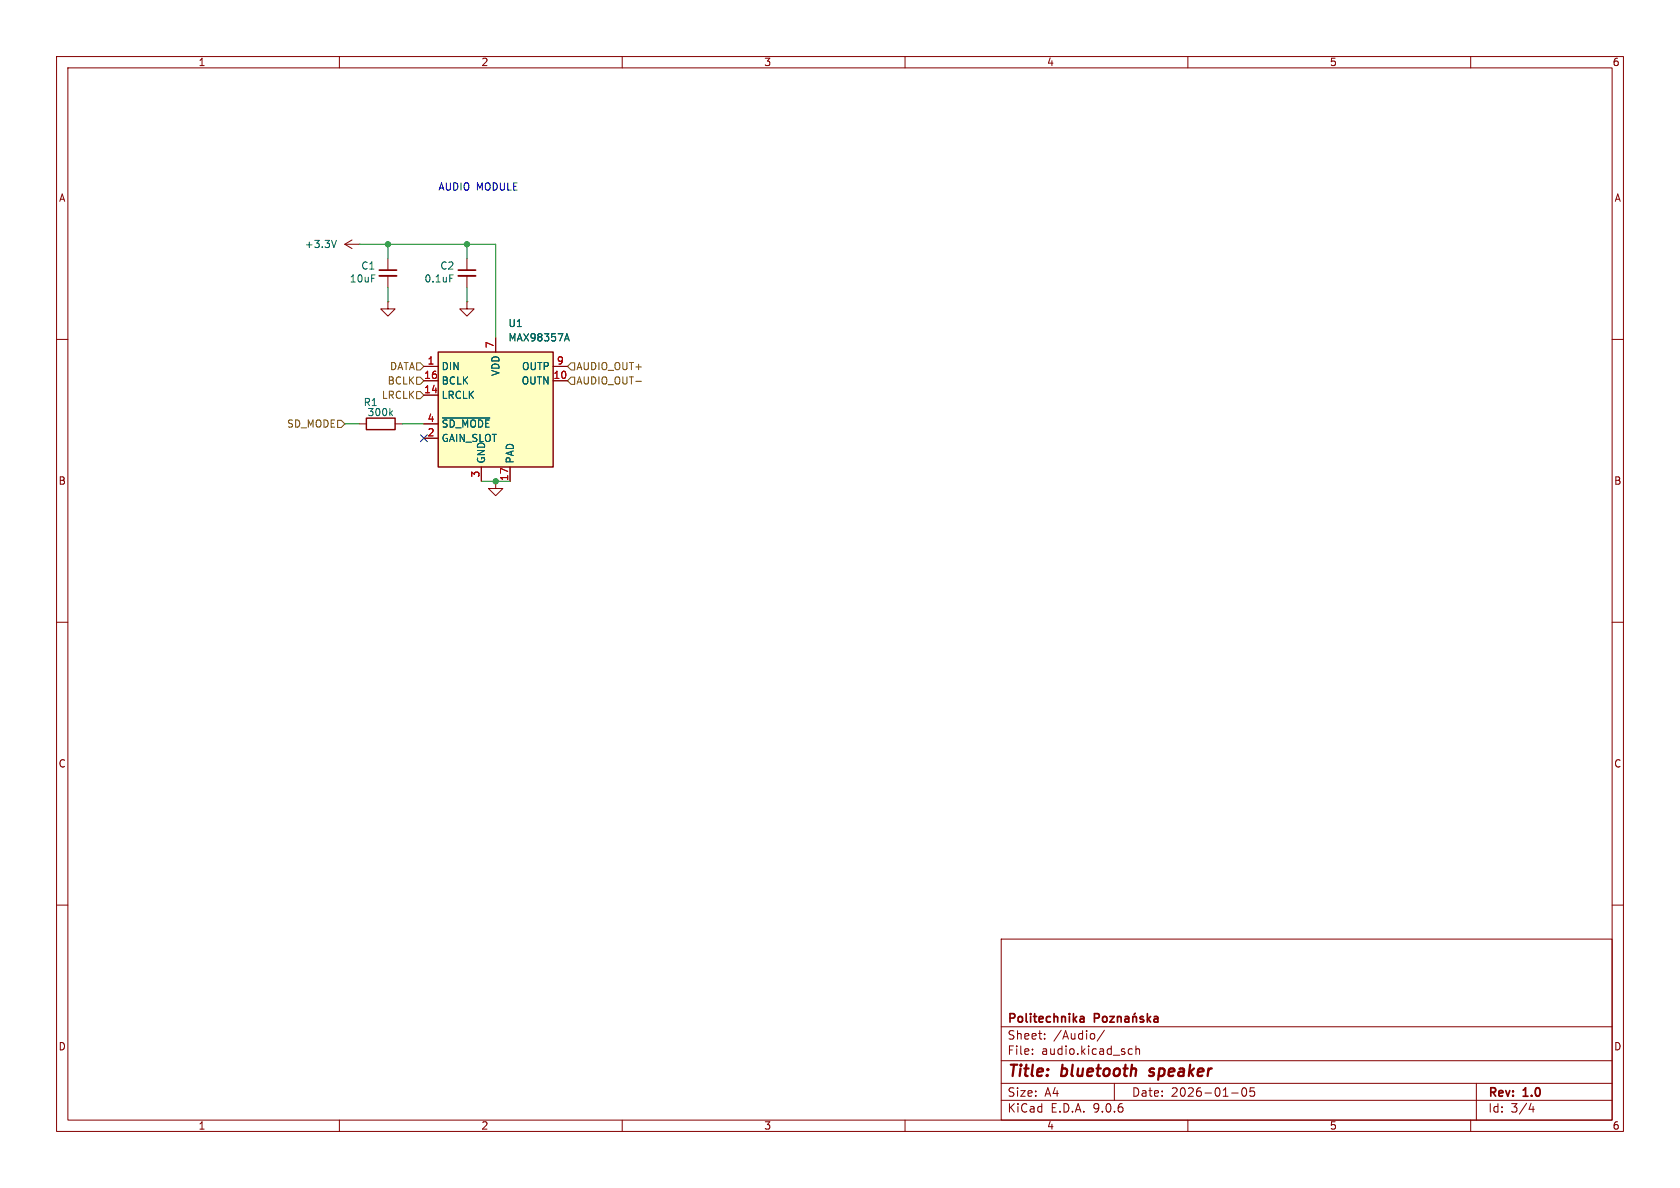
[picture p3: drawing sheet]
(kicad_sch
 (version 20250114)
 (generator "eeschema")
 (generator_version "9.0")
 (paper "A4")
 (title_block
  (title "bluetooth speaker")
  (date "2026-01-05")
  (rev "1.0")
  (company "Politechnika Poznańska"))
 (lib_symbols
  (symbol "Audio:MAX98357A" (exclude_from_sim no) (in_bom yes) (on_board yes)
   (property "Reference" "U" (at -8.89 11.43 0) (effects (font (size 1.27 1.27))))
   (property "Value" "MAX98357A" (at 10.16 11.43 0) (effects (font (size 1.27 1.27))))
   (property "Footprint" "Package_DFN_QFN:TQFN-16-1EP_3x3mm_P0.5mm_EP1.23x1.23mm" (at -1.27 -2.54 0) (effects (font (size 1.27 1.27)) (hide yes)))
   (property "Datasheet" "https://www.analog.com/media/en/technical-documentation/data-sheets/MAX98357A-MAX98357B.pdf" (at 0 -2.54 0) (effects (font (size 1.27 1.27)) (hide yes)))
   (property "Description" "Mono DAC with amplifier, I2S, PCM, TDM, 32-bit, 96khz, 3.2W, TQFP-16" (at 0 0 0) (effects (font (size 1.27 1.27)) (hide yes)))
   (symbol "MAX98357A_1_1"
    (rectangle (start -10.16 10.16) (end 10.16 -10.16) (stroke (width 0.254) (type default)) (fill (type background)))
    (pin input line (at -12.7 7.62 0) (length 2.54) (name "DIN" (effects (font (size 1.27 1.27)))) (number "1" (effects (font (size 1.27 1.27)))))
    (pin input line (at -12.7 5.08 0) (length 2.54) (name "BCLK" (effects (font (size 1.27 1.27)))) (number "16" (effects (font (size 1.27 1.27)))))
    (pin input line (at -12.7 2.54 0) (length 2.54) (name "LRCLK" (effects (font (size 1.27 1.27)))) (number "14" (effects (font (size 1.27 1.27)))))
    (pin input line (at -12.7 -2.54 0) (length 2.54) (name "~{SD_MODE}" (effects (font (size 1.27 1.27)))) (number "4" (effects (font (size 1.27 1.27)))))
    (pin passive line (at -12.7 -5.08 0) (length 2.54) (name "GAIN_SLOT" (effects (font (size 1.27 1.27)))) (number "2" (effects (font (size 1.27 1.27)))))
    (pin passive line (at -2.54 -12.7 90) (length 2.54) (hide yes) (name "GND" (effects (font (size 1.27 1.27)))) (number "11" (effects (font (size 1.27 1.27)))))
    (pin passive line (at -2.54 -12.7 90) (length 2.54) (hide yes) (name "GND" (effects (font (size 1.27 1.27)))) (number "15" (effects (font (size 1.27 1.27)))))
    (pin power_in line (at -2.54 -12.7 90) (length 2.54) (name "GND" (effects (font (size 1.27 1.27)))) (number "3" (effects (font (size 1.27 1.27)))))
    (pin power_in line (at 0 12.7 270) (length 2.54) (name "VDD" (effects (font (size 1.27 1.27)))) (number "7" (effects (font (size 1.27 1.27)))))
    (pin passive line (at 0 12.7 270) (length 2.54) (hide yes) (name "VDD" (effects (font (size 1.27 1.27)))) (number "8" (effects (font (size 1.27 1.27)))))
    (pin unspecified line (at 2.54 -12.7 90) (length 2.54) (name "PAD" (effects (font (size 1.27 1.27)))) (number "17" (effects (font (size 1.27 1.27)))))
    (pin no_connect line (at 10.16 2.54 180) (length 2.54) (hide yes) (name "NC" (effects (font (size 1.27 1.27)))) (number "5" (effects (font (size 1.27 1.27)))))
    (pin no_connect line (at 10.16 0 180) (length 2.54) (hide yes) (name "NC" (effects (font (size 1.27 1.27)))) (number "6" (effects (font (size 1.27 1.27)))))
    (pin no_connect line (at 10.16 -5.08 180) (length 2.54) (hide yes) (name "NC" (effects (font (size 1.27 1.27)))) (number "12" (effects (font (size 1.27 1.27)))))
    (pin no_connect line (at 10.16 -7.62 180) (length 2.54) (hide yes) (name "NC" (effects (font (size 1.27 1.27)))) (number "13" (effects (font (size 1.27 1.27)))))
    (pin output line (at 12.7 7.62 180) (length 2.54) (name "OUTP" (effects (font (size 1.27 1.27)))) (number "9" (effects (font (size 1.27 1.27)))))
    (pin output line (at 12.7 5.08 180) (length 2.54) (name "OUTN" (effects (font (size 1.27 1.27)))) (number "10" (effects (font (size 1.27 1.27))))))
   (embedded_fonts no))
  (symbol "Device:C_Small"
   (pin_numbers (hide yes))
   (pin_names
    (offset 0.254) (hide yes)) (exclude_from_sim no) (in_bom yes) (on_board yes)
   (property "Reference" "C" (at 0.254 1.778 0) (effects (font (size 1.27 1.27)) (justify left)))
   (property "Value" "C_Small" (at 0.254 -2.032 0) (effects (font (size 1.27 1.27)) (justify left)))
   (property "Footprint" "" (at 0 0 0) (effects (font (size 1.27 1.27)) (hide yes)))
   (property "Datasheet" "~" (at 0 0 0) (effects (font (size 1.27 1.27)) (hide yes)))
   (property "Description" "Unpolarized capacitor, small symbol" (at 0 0 0) (effects (font (size 1.27 1.27)) (hide yes)))
   (symbol "C_Small_0_1"
    (polyline (pts (xy -1.524 0.508) (xy 1.524 0.508)) (stroke (width 0.3048) (type default)) (fill (type none)))
    (polyline (pts (xy -1.524 -0.508) (xy 1.524 -0.508)) (stroke (width 0.3302) (type default)) (fill (type none))))
   (symbol "C_Small_1_1"
    (pin passive line (at 0 2.54 270) (length 2.032) (name "~" (effects (font (size 1.27 1.27)))) (number "1" (effects (font (size 1.27 1.27)))))
    (pin passive line (at 0 -2.54 90) (length 2.032) (name "~" (effects (font (size 1.27 1.27)))) (number "2" (effects (font (size 1.27 1.27))))))
   (embedded_fonts no))
  (symbol "Device:R"
   (pin_numbers (hide yes))
   (pin_names
    (offset 0)) (exclude_from_sim no) (in_bom yes) (on_board yes)
   (property "Reference" "R" (at 2.032 0 90) (effects (font (size 1.27 1.27))))
   (property "Value" "R" (at 0 0 90) (effects (font (size 1.27 1.27))))
   (property "Footprint" "" (at -1.778 0 90) (effects (font (size 1.27 1.27)) (hide yes)))
   (property "Datasheet" "~" (at 0 0 0) (effects (font (size 1.27 1.27)) (hide yes)))
   (property "Description" "Resistor" (at 0 0 0) (effects (font (size 1.27 1.27)) (hide yes)))
   (symbol "R_0_1"
    (rectangle (start -1.016 -2.54) (end 1.016 2.54) (stroke (width 0.254) (type default)) (fill (type none))))
   (symbol "R_1_1"
    (pin passive line (at 0 3.81 270) (length 1.27) (name "~" (effects (font (size 1.27 1.27)))) (number "1" (effects (font (size 1.27 1.27)))))
    (pin passive line (at 0 -3.81 90) (length 1.27) (name "~" (effects (font (size 1.27 1.27)))) (number "2" (effects (font (size 1.27 1.27))))))
   (embedded_fonts no))
  (symbol "power:+3.3V"
   (power)
   (pin_numbers (hide yes))
   (pin_names
    (offset 0) (hide yes)) (exclude_from_sim no) (in_bom yes) (on_board yes)
   (property "Reference" "#PWR" (at 0 -3.81 0) (effects (font (size 1.27 1.27)) (hide yes)))
   (property "Value" "+3.3V" (at 0 3.556 0) (effects (font (size 1.27 1.27))))
   (property "Footprint" "" (at 0 0 0) (effects (font (size 1.27 1.27)) (hide yes)))
   (property "Datasheet" "" (at 0 0 0) (effects (font (size 1.27 1.27)) (hide yes)))
   (property "Description" "Power symbol creates a global label with name \"+3.3V\"" (at 0 0 0) (effects (font (size 1.27 1.27)) (hide yes)))
   (symbol "+3.3V_0_1"
    (polyline (pts (xy -0.762 1.27) (xy 0 2.54)) (stroke (width 0) (type default)) (fill (type none)))
    (polyline (pts (xy 0 2.54) (xy 0.762 1.27)) (stroke (width 0) (type default)) (fill (type none)))
    (polyline (pts (xy 0 0) (xy 0 2.54)) (stroke (width 0) (type default)) (fill (type none))))
   (symbol "+3.3V_1_1"
    (pin power_in line (at 0 0 90) (length 0) (name "~" (effects (font (size 1.27 1.27)))) (number "1" (effects (font (size 1.27 1.27))))))
   (embedded_fonts no))
  (symbol "power:GND"
   (power)
   (pin_numbers (hide yes))
   (pin_names
    (offset 0) (hide yes)) (exclude_from_sim no) (in_bom yes) (on_board yes)
   (property "Reference" "#PWR" (at 0 -6.35 0) (effects (font (size 1.27 1.27)) (hide yes)))
   (property "Value" "GND" (at 0 -3.81 0) (effects (font (size 1.27 1.27))))
   (property "Footprint" "" (at 0 0 0) (effects (font (size 1.27 1.27)) (hide yes)))
   (property "Datasheet" "" (at 0 0 0) (effects (font (size 1.27 1.27)) (hide yes)))
   (property "Description" "Power symbol creates a global label with name \"GND\" , ground" (at 0 0 0) (effects (font (size 1.27 1.27)) (hide yes)))
   (symbol "GND_0_1"
    (polyline (pts (xy 0 0) (xy 0 -1.27) (xy 1.27 -1.27) (xy 0 -2.54) (xy -1.27 -1.27) (xy 0 -1.27)) (stroke (width 0) (type default)) (fill (type none))))
   (symbol "GND_1_1"
    (pin power_in line (at 0 0 270) (length 0) (name "~" (effects (font (size 1.27 1.27)))) (number "1" (effects (font (size 1.27 1.27))))))
   (embedded_fonts no)))
 (text "AUDIO MODULE"
  (exclude_from_sim no)
  (at 84.582 33.274 0)
  (effects (font (size 1.27 1.27))))
 (junction
  (at 82.55 43.18)
  (diameter 0)
  (color 0 0 0 0))
 (junction
  (at 87.63 85.09)
  (diameter 0)
  (color 0 0 0 0))
 (junction
  (at 68.58 43.18)
  (diameter 0)
  (color 0 0 0 0))
 (no_connect
  (at 74.93 77.47))
 (wire
  (pts (xy 85.09 85.09) (xy 87.63 85.09))
  (stroke (width 0) (type default)))
 (wire
  (pts (xy 68.58 43.18) (xy 68.58 45.72))
  (stroke (width 0) (type default)))
 (wire
  (pts (xy 71.12 74.93) (xy 74.93 74.93))
  (stroke (width 0) (type default)))
 (wire
  (pts (xy 87.63 85.09) (xy 90.17 85.09))
  (stroke (width 0) (type default)))
 (wire
  (pts (xy 82.55 43.18) (xy 87.63 43.18))
  (stroke (width 0) (type default)))
 (wire
  (pts (xy 82.55 43.18) (xy 82.55 45.72))
  (stroke (width 0) (type default)))
 (wire
  (pts (xy 68.58 43.18) (xy 82.55 43.18))
  (stroke (width 0) (type default)))
 (wire
  (pts (xy 87.63 43.18) (xy 87.63 59.69))
  (stroke (width 0) (type default)))
 (wire
  (pts (xy 63.5 43.18) (xy 68.58 43.18))
  (stroke (width 0) (type default)))
 (wire
  (pts (xy 60.96 74.93) (xy 63.5 74.93))
  (stroke (width 0) (type default)))
 (wire
  (pts (xy 68.58 50.8) (xy 68.58 53.34))
  (stroke (width 0) (type default)))
 (wire
  (pts (xy 82.55 50.8) (xy 82.55 53.34))
  (stroke (width 0) (type default)))
 (hierarchical_label "SD_MODE"
  (shape input)
  (at 60.96 74.93 180)
  (effects (font (size 1.27 1.27)) (justify right)))
 (hierarchical_label "AUDIO_OUT-"
  (shape input)
  (at 100.33 67.31 0)
  (effects (font (size 1.27 1.27)) (justify left)))
 (hierarchical_label "DATA"
  (shape input)
  (at 74.93 64.77 180)
  (effects (font (size 1.27 1.27)) (justify right)))
 (hierarchical_label "AUDIO_OUT+"
  (shape input)
  (at 100.33 64.77 0)
  (effects (font (size 1.27 1.27)) (justify left)))
 (hierarchical_label "BCLK"
  (shape input)
  (at 74.93 67.31 180)
  (effects (font (size 1.27 1.27)) (justify right)))
 (hierarchical_label "LRCLK"
  (shape input)
  (at 74.93 69.85 180)
  (effects (font (size 1.27 1.27)) (justify right)))
 (symbol
  (lib_id "power:+3.3V")
  (at 63.5 43.18 90)
  (unit 1)
  (exclude_from_sim no)
  (in_bom yes)
  (on_board yes)
  (dnp no)
  (fields_autoplaced yes)
  (property "Reference" "#PWR011" (at 67.31 43.18 0) (effects (font (size 1.27 1.27)) (hide yes)))
  (property "Value" "+3.3V" (at 59.69 43.1799 90) (effects (font (size 1.27 1.27)) (justify left)))
  (property "Footprint" "" (at 63.5 43.18 0) (effects (font (size 1.27 1.27)) (hide yes)))
  (property "Datasheet" "" (at 63.5 43.18 0) (effects (font (size 1.27 1.27)) (hide yes)))
  (property "Description" "Power symbol creates a global label with name \"+3.3V\"" (at 63.5 43.18 0) (effects (font (size 1.27 1.27)) (hide yes)))
  (pin "1"))
 (symbol
  (lib_id "Device:C_Small")
  (at 82.55 48.26 0)
  (unit 1)
  (exclude_from_sim no)
  (in_bom yes)
  (on_board yes)
  (dnp no)
  (property "Reference" "C2" (at 77.724 46.99 0) (effects (font (size 1.27 1.27)) (justify left)))
  (property "Value" "0.1uF" (at 74.93 49.276 0) (effects (font (size 1.27 1.27)) (justify left)))
  (property "Footprint" "Capacitor_SMD:C_0603_1608Metric_Pad1.08x0.95mm_HandSolder" (at 82.55 48.26 0) (effects (font (size 1.27 1.27)) (hide yes)))
  (property "Datasheet" "~" (at 82.55 48.26 0) (effects (font (size 1.27 1.27)) (hide yes)))
  (property "Description" "Unpolarized capacitor, small symbol" (at 82.55 48.26 0) (effects (font (size 1.27 1.27)) (hide yes)))
  (pin "1")
  (pin "2"))
 (symbol
  (lib_id "power:GND")
  (at 68.58 53.34 0)
  (unit 1)
  (exclude_from_sim no)
  (in_bom yes)
  (on_board yes)
  (dnp no)
  (fields_autoplaced yes)
  (property "Reference" "#PWR02" (at 68.58 59.69 0) (effects (font (size 1.27 1.27)) (hide yes)))
  (property "Value" "GND" (at 68.58 58.42 0) (effects (font (size 1.27 1.27)) (hide yes)))
  (property "Footprint" "" (at 68.58 53.34 0) (effects (font (size 1.27 1.27)) (hide yes)))
  (property "Datasheet" "" (at 68.58 53.34 0) (effects (font (size 1.27 1.27)) (hide yes)))
  (property "Description" "Power symbol creates a global label with name \"GND\" , ground" (at 68.58 53.34 0) (effects (font (size 1.27 1.27)) (hide yes)))
  (pin "1"))
 (symbol
  (lib_id "power:GND")
  (at 82.55 53.34 0)
  (unit 1)
  (exclude_from_sim no)
  (in_bom yes)
  (on_board yes)
  (dnp no)
  (fields_autoplaced yes)
  (property "Reference" "#PWR03" (at 82.55 59.69 0) (effects (font (size 1.27 1.27)) (hide yes)))
  (property "Value" "GND" (at 82.55 58.42 0) (effects (font (size 1.27 1.27)) (hide yes)))
  (property "Footprint" "" (at 82.55 53.34 0) (effects (font (size 1.27 1.27)) (hide yes)))
  (property "Datasheet" "" (at 82.55 53.34 0) (effects (font (size 1.27 1.27)) (hide yes)))
  (property "Description" "Power symbol creates a global label with name \"GND\" , ground" (at 82.55 53.34 0) (effects (font (size 1.27 1.27)) (hide yes)))
  (pin "1"))
 (symbol
  (lib_id "Device:R")
  (at 67.31 74.93 90)
  (unit 1)
  (exclude_from_sim no)
  (in_bom yes)
  (on_board yes)
  (dnp no)
  (property "Reference" "R1" (at 65.532 71.12 90) (effects (font (size 1.27 1.27))))
  (property "Value" "300k" (at 67.31 72.898 90) (effects (font (size 1.27 1.27))))
  (property "Footprint" "Resistor_SMD:R_0603_1608Metric_Pad0.98x0.95mm_HandSolder" (at 67.31 76.708 90) (effects (font (size 1.27 1.27)) (hide yes)))
  (property "Datasheet" "~" (at 67.31 74.93 0) (effects (font (size 1.27 1.27)) (hide yes)))
  (property "Description" "Resistor" (at 67.31 74.93 0) (effects (font (size 1.27 1.27)) (hide yes)))
  (pin "1")
  (pin "2"))
 (symbol
  (lib_id "Audio:MAX98357A")
  (at 87.63 72.39 0)
  (unit 1)
  (exclude_from_sim no)
  (in_bom yes)
  (on_board yes)
  (dnp no)
  (fields_autoplaced yes)
  (property "Reference" "U1" (at 89.7733 57.15 0) (effects (font (size 1.27 1.27)) (justify left)))
  (property "Value" "MAX98357A" (at 89.7733 59.69 0) (effects (font (size 1.27 1.27)) (justify left)))
  (property "Footprint" "Package_DFN_QFN:TQFN-16-1EP_3x3mm_P0.5mm_EP1.23x1.23mm" (at 86.36 74.93 0) (effects (font (size 1.27 1.27)) (hide yes)))
  (property "Datasheet" "https://www.analog.com/media/en/technical-documentation/data-sheets/MAX98357A-MAX98357B.pdf" (at 87.63 74.93 0) (effects (font (size 1.27 1.27)) (hide yes)))
  (property "Description" "Mono DAC with amplifier, I2S, PCM, TDM, 32-bit, 96khz, 3.2W, TQFP-16" (at 87.63 72.39 0) (effects (font (size 1.27 1.27)) (hide yes)))
  (pin "11")
  (pin "13")
  (pin "1")
  (pin "16")
  (pin "7")
  (pin "5")
  (pin "9")
  (pin "8")
  (pin "14")
  (pin "4")
  (pin "3")
  (pin "2")
  (pin "10")
  (pin "17")
  (pin "12")
  (pin "15")
  (pin "6"))
 (symbol
  (lib_id "Device:C_Small")
  (at 68.58 48.26 0)
  (unit 1)
  (exclude_from_sim no)
  (in_bom yes)
  (on_board yes)
  (dnp no)
  (property "Reference" "C1" (at 63.754 46.99 0) (effects (font (size 1.27 1.27)) (justify left)))
  (property "Value" "10uF" (at 61.722 49.276 0) (effects (font (size 1.27 1.27)) (justify left)))
  (property "Footprint" "Capacitor_SMD:C_0603_1608Metric_Pad1.08x0.95mm_HandSolder" (at 68.58 48.26 0) (effects (font (size 1.27 1.27)) (hide yes)))
  (property "Datasheet" "~" (at 68.58 48.26 0) (effects (font (size 1.27 1.27)) (hide yes)))
  (property "Description" "Unpolarized capacitor, small symbol" (at 68.58 48.26 0) (effects (font (size 1.27 1.27)) (hide yes)))
  (pin "1")
  (pin "2"))
 (symbol
  (lib_id "power:GND")
  (at 87.63 85.09 0)
  (unit 1)
  (exclude_from_sim no)
  (in_bom yes)
  (on_board yes)
  (dnp no)
  (fields_autoplaced yes)
  (property "Reference" "#PWR01" (at 87.63 91.44 0) (effects (font (size 1.27 1.27)) (hide yes)))
  (property "Value" "GND" (at 87.63 90.17 0) (effects (font (size 1.27 1.27)) (hide yes)))
  (property "Footprint" "" (at 87.63 85.09 0) (effects (font (size 1.27 1.27)) (hide yes)))
  (property "Datasheet" "" (at 87.63 85.09 0) (effects (font (size 1.27 1.27)) (hide yes)))
  (property "Description" "Power symbol creates a global label with name \"GND\" , ground" (at 87.63 85.09 0) (effects (font (size 1.27 1.27)) (hide yes)))
  (pin "1")))
